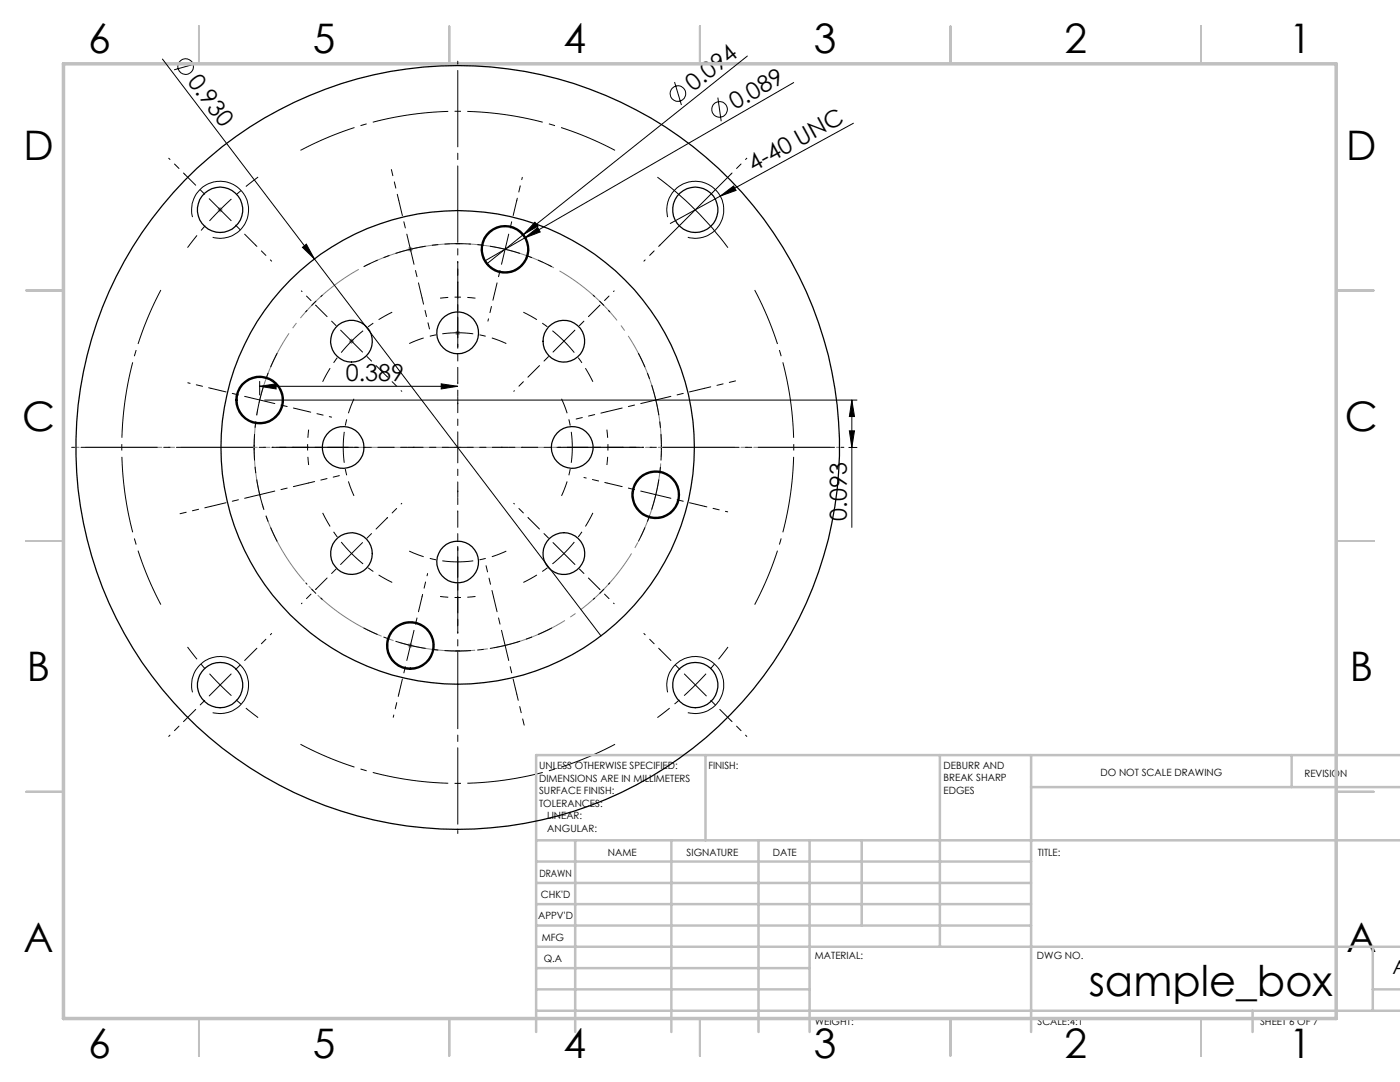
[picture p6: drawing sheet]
<svg xmlns="http://www.w3.org/2000/svg" width="279mm" height="216mm" viewBox="0 0 279 216" stroke-linecap="round" stroke-linejoin="round" font-family="sans-serif">
<g fill="none" stroke="#000" stroke-width=".2">
<path d="M32.4 11.8l30.4 39.9M39.4 12.6l-4.7 1.3M134.6 16.4l1.4 4.6M143.3 19.5l.6 4.7M149.2 11.2l-44.7 35.6M158.4 16.5l-53.7 31M131.2 35.3a68.8 68.8 0 0 1 14.1 14.1M143.8 39.1l2.6-2 .5 .9zM145.8 34.8l-14.1 14.1M170.3 24.6l-36.5 20M38.4 43.3a5.7 5.7 0 0 1 5-7.1 5.7 5.7 0 0 1 6.2 6.1 5.7 5.7 0 0 1-7.2 5M60.4 49.4l.7-.7 1.7 3z"/>
<path d="M62.8 51.7l57.1 75.2M104.5 46.8l-7.4 5.9M104.7 47.5l2.6-2.1 .5 .9zM104.7 47.5l-7.8 4.5M106.8 44.3l.6 .8-2.9 1.7zM133.2 43.3a5.7 5.7 0 0 1 5-7.1 5.7 5.7 0 0 1 6.2 6.1 5.7 5.7 0 0 1-7.1 5M51.8 77.1l3.3-.5v1zM51.8 76.1v2.7M51.8 77.1h39.5M52.8 79.8h118.2M88.1 76.6l3.2 .5-3.2 .5zM170 79.8l.5 3.3h-1z"/>
<path d="M170 79.8v25.4M169.4 89.3h1.6M169.5 86h1l-.5 3.3zM38.4 138.1a5.7 5.7 0 0 1 5.1-7.1 5.7 5.7 0 0 1 6.1 6.2 5.7 5.7 0 0 1-7.2 5M133.2 138.1a5.7 5.7 0 0 1 5.1-7.1 5.7 5.7 0 0 1 6.1 6.2 5.7 5.7 0 0 1-7.1 5"/>
<circle cx="37" cy="13.3" r="1.56"/>
<circle cx="135.3" cy="18.7" r="1.55"/>
<circle cx="143.6" cy="21.8" r="1.56"/>
</g>
<g fill="none" stroke="#808080" stroke-width=".2">
<path d="M43.4 41.9h1M43.6 41.5l.7 .7M43.9 41.3v1.1M44.3 41.5l-.7 .7M81.4 49.7h1M81.5 49.4l.7 .7M81.9 49.2v1M82.2 49.4l-.7 .7M69.6 68.1h1.1M69.8 67.7l.7 .7M70.1 67.6v1M70.5 67.7l-.7 .7"/>
<path d="M90.8 66.4h1M91 66.1l.7 .7M91.3 65.9v1M91.7 66.1l-.7 .7M81.4 128.8h1M81.5 128.4l.7 .8M81.9 128.3v1M82.2 128.4l-.7 .8"/>
</g>
<path d="M130.2 77.4a40.6 40.6 0 0 0-68.1-16.4 40.6 40.6 0 0 0 18.7 67.5 40.6 40.6 0 0 0 50-49.1l-.6-2" fill="none" stroke="#808080" stroke-width=".2" stroke-dasharray="15.2 1.3 1.3 1.3" stroke-dashoffset="3.8" stroke-linecap="butt"/>
<g fill="none" stroke="#000" stroke-width=".2" stroke-dasharray="15.2 1.3 1.3 1.3" stroke-dashoffset="12.1" stroke-linecap="butt">
<path d="M43.9 41.8a67 67 0 0 0-6.5 7.6M43.9 41.8a67 67 0 0 1 7.6-6.5M81.9 49.7a40.7 40.7 0 0 0-9.3 3.5M81.9 49.7a40.6 40.6 0 0 1 9.9-1.1M100.8 49.7a40.6 40.6 0 0 0-9.9-1.1M100.8 49.7a40.7 40.7 0 0 1 9.3 3.5M51.8 79.8a40.6 40.6 0 0 0-1.1 9.9M51.8 79.8a40.7 40.7 0 0 1 3.5-9.3M70.2 68.1a30 30 0 0 0-5.8 8.1M70.2 68.1a30 30 0 0 1 8.1-5.8M91.4 66.4a22.9 22.9 0 0 0-9.7 2.2M91.4 66.4a22.9 22.9 0 0 1 9.6 2.2"/>
<path d="M112.6 68.1a30 30 0 0 0-8.2-5.8M112.6 68.1a30 30 0 0 1 5.7 8.1M130.9 79.8a40.7 40.7 0 0 0-3.5-9.3M130.9 79.8a40.6 40.6 0 0 1 1.1 9.9M51.8 98.7a40.7 40.7 0 0 0 3.5 9.4M51.8 98.7a40.6 40.6 0 0 1-1.1-9.9M68.5 89.3a22.9 22.9 0 0 0 2.2 9.6M68.5 89.3a22.9 22.9 0 0 1 2.2-9.7M114.2 89.3a22.9 22.9 0 0 0-2.1-9.7M114.2 89.3a22.9 22.9 0 0 1-2.1 9.6M130.9 98.7a40.6 40.6 0 0 0 1.1-9.9M130.9 98.7a40.7 40.7 0 0 1-3.5 9.4"/>
<path d="M70.2 110.5a30 30 0 0 0 8.1 5.7M70.2 110.5a30 30 0 0 1-5.8-8.2M91.4 112.1a22.9 22.9 0 0 0 9.6-2.1M91.4 112.1a22.9 22.9 0 0 1-9.7-2.1M112.6 110.5a30 30 0 0 0 5.7-8.2M112.6 110.5a30 30 0 0 1-8.2 5.7M43.9 136.7a67 67 0 0 0 7.6 6.5M43.9 136.7a67 67 0 0 1-6.5-7.6M81.9 128.8a40.6 40.6 0 0 0 9.9 1.1M81.9 128.8a40.7 40.7 0 0 1-9.3-3.5M100.8 128.8a40.7 40.7 0 0 0 9.3-3.5M100.8 128.8a40.6 40.6 0 0 1-9.9 1.1"/>
<path d="M138.8 136.7a67 67 0 0 0 6.5-7.6M138.8 136.7a67 67 0 0 1-7.6 6.5"/>
</g>
<path d="M122.7 30a67.1 67.1 0 0 0-62.7 0M32.1 57.9a67.1 67.1 0 0 0 0 62.7M150.6 120.6a67.1 67.1 0 0 0 0-62.7M60 148.5a67.1 67.1 0 0 0 62.7 0" fill="none" stroke="#000" stroke-width=".2" stroke-dasharray="15.2 1.3 1.3 1.3" stroke-dashoffset="3.5" stroke-linecap="butt"/>
<path d="M64.4 58.9l-3.4 3.4M121.7 62.3l-3.3-3.4M61 116.3l3.4 3.3M118.4 119.6l3.3-3.3" fill="none" stroke="#000" stroke-width=".2" stroke-dasharray="15.2 1.3 1.3 1.3" stroke-dashoffset="14.8" stroke-linecap="butt"/>
<path d="M94.9 59.5a29.9 29.9 0 0 0-7.1 0M61.6 85.7a29.9 29.9 0 0 0 0 7.1M121.1 92.8a29.9 29.9 0 0 0 0-7.1M87.8 119a29.9 29.9 0 0 0 7.1 0" fill="none" stroke="#000" stroke-width=".2" stroke-dasharray="15.2 1.3 1.3 1.3" stroke-dashoffset="13.6" stroke-linecap="butt"/>
<g fill="none" stroke="#c0c0c0" stroke-width=".35">
<path d="M39.7 5.2v7.5M89.7 5.2v7.5M139.7 5.2v7.5M189.7 5.2v7.5M239.7 5.2v7.5M5.2 58h7.5M266.7 58h7.5M5.2 107.9h7.5M266.7 107.9h7.5M5.2 158h7.5M266.7 158h7.5M39.7 203.2v7.5"/>
<path d="M89.7 203.2v7.5M139.7 203.2v7.5M189.7 203.2v7.5M239.7 203.2v7.5"/>
</g>
<g fill="none" stroke="#c0c0c0" stroke-width=".5">
<path d="M140.8 150.7v17M187.6 150.7v38.2M205.8 150.7v55.2M205.8 157.1h73.6M257.8 150.7v6.4M279.4 150.7h-172.4v55.2M107 176.2h98.8M107 171.9h98.8M107 167.7h172.4M114.8 167.7v38.2M134 167.7v38.2M151.4 167.7v38.2"/>
<path d="M161.6 167.7v38.2M172 167.7v17M107 184.7h98.8M107 180.4h98.8M107 197.4h54.6M107 193.2h54.6M107 188.9h172.4M274 197.4h5.4M274 188.9v12.8M107 201.7h172.4M250 201.7v4.2"/>
</g>
<path d="M12.7 12.7h254v190.5h-254z" fill="none" stroke="#c0c0c0" stroke-width=".7"/>
<path d="M15.2 89.3h152.4" fill="none" stroke="#808080" stroke-width=".2" stroke-dasharray="15.2 1.3 1.3 1.3" stroke-dashoffset="-1.9"/>
<path d="M36.9 34.8l-3.2-3.2M145.8 34.8l3.2-3.2M51 48.9l3.2 3.2M131.7 48.9l-3.2 3.2M51 129.6l3.2-3.2M131.7 129.6l-3.2-3.2M36.9 143.7l-3.2 3.2M145.8 143.7l3.2 3.2" fill="none" stroke="#000" stroke-width=".2" stroke-dasharray="15.2 1.3 1.3 1.3" stroke-dashoffset="14.9"/>
<g fill="none" stroke="#000" stroke-width=".2" stroke-dasharray="15.2 1.3 1.3 1.3" stroke-dashoffset="12.1">
<path d="M43.9 41.8l-7-7M43.9 41.8l7.1 7.1M81.9 49.7l-2.3-9.7M81.9 49.7l2.3 9.8M100.8 49.7l2.3-9.7M100.8 49.7l-2.3 9.8M51.8 79.8l-9.7-2.3M51.8 79.8l9.8 2.3M70.2 68.1l-7.1-7.1M70.2 68.1l7 7M91.4 66.4v-10M91.4 66.4v10"/>
<path d="M112.6 68.1l7-7.1M112.6 68.1l-7.1 7M130.9 79.8l9.7-2.3M130.9 79.8l-9.7 2.3M51.8 98.7l-9.7 2.3M51.8 98.7l9.8-2.3M68.5 89.3h-10M68.5 89.3h10M91.4 89.3v-10M91.4 89.3h-10M91.4 89.3v10M91.4 89.3h10"/>
<path d="M114.2 89.3h10M114.2 89.3h-10M130.9 98.7l9.7 2.3M130.9 98.7l-9.7-2.3M70.2 110.5l-7.1 7M70.2 110.5l7-7.1M91.4 112.1v10M91.4 112.1v-10M112.6 110.5l7 7M112.6 110.5l-7.1-7.1M43.9 136.7l-7 7M43.9 136.7l7.1-7.1"/>
<path d="M81.9 128.8l-2.3 9.7M81.9 128.8l2.3-9.7M100.8 128.8l2.3 9.7M100.8 128.8l-2.3-9.7M138.8 136.7l7 7M138.8 136.7l-7.1-7.1"/>
</g>
<path d="M91.4 69.3v-57.1M71.4 89.3h-57.1M111.4 89.3h57M91.4 109.3v57" fill="none" stroke="#000" stroke-width=".2" stroke-dasharray="15.2 1.3 1.3 1.3" stroke-dashoffset="-1.9"/>
<path d="M79.6 40l-1.5-6.2M84.2 59.5l1.5 6.1M140.6 77.5l6.2-1.5M61.6 96.4l6.1-1.5M121.2 82.1l-6.2 1.5M42.1 101l-6.2 1.5M98.5 119.1l-1.5-6.2M103.1 138.5l1.5 6.2" fill="none" stroke="#000" stroke-width=".2" stroke-dasharray="15.2 1.3 1.3 1.3" stroke-dashoffset="14"/>
<path d="M98.5 59.5l-1.1 4.6M103.1 40l1.1-4.6M42.1 77.5l-4.6-1.1M61.6 82.1l4.6 1.1M121.2 96.4l-4.7-1.1M84.2 119.1l1.1-4.7M140.6 101l4.6 1.1M79.6 138.5l-1.1 4.6" fill="none" stroke="#000" stroke-width=".2" stroke-dasharray="15.2 1.3 1.3 1.3" stroke-dashoffset="14.8"/>
<g fill="none" stroke="#000" stroke-width=".2" stroke-dasharray="15.2 1.3 1.3 1.3" stroke-dashoffset="15.1">
<path d="M91.4 56.4v-4.2M63.1 61l-3-3M77.2 75.1l3 3M91.4 76.4v4.2M105.5 75.1l-3 3M119.6 61l3-3M58.5 89.3h-4.2M78.5 89.3h4.2M104.2 89.3h-4.1M124.2 89.3h4.2M63.1 117.5l-3 3M77.2 103.4l3-3"/>
<path d="M91.4 102.1v-4.1M105.5 103.4l-3-3M119.6 117.5l3 3M91.4 122.1v4.2"/>
</g>
<g fill="#000">
<path d="M143.8 39.1l2.6-2 .5 .9zM60.4 49.4l.7-.7 1.7 3zM106.8 44.3l.6 .8-2.9 1.7zM104.7 47.5l2.6-2.1 .5 .9z"/>
<path d="M88.1 76.6l3.2 .5-3.2 .5zM51.8 77.1l3.3-.5v1z"/>
<path d="M169.5 86h1l-.5 3.3zM170 79.8l.5 3.3h-1z"/>
</g>
<g fill="none" stroke="#000" stroke-width=".25">
<circle cx="43.9" cy="41.9" r="4.5"/>
<circle cx="100.8" cy="49.8" r="4.7"/>
<circle cx="100.8" cy="49.7" r="4.5"/>
<circle cx="138.8" cy="41.9" r="4.5"/>
<circle cx="51.8" cy="79.8" r="4.8"/>
<circle cx="51.8" cy="79.8" r="4.5"/>
<circle cx="70.1" cy="68.1" r="4.2"/>
<circle cx="91.3" cy="66.4" r="4.2"/>
<circle cx="112.5" cy="68.1" r="4.2"/>
<circle cx="68.5" cy="89.3" r="4.2"/>
<circle cx="91.3" cy="89.3" r="47.2"/>
<circle cx="91.3" cy="89.3" r="76.2"/>
<circle cx="114.2" cy="89.3" r="4.2"/>
<circle cx="130.9" cy="98.7" r="4.7"/>
<circle cx="130.9" cy="98.7" r="4.5"/>
<circle cx="70.1" cy="110.5" r="4.2"/>
<circle cx="91.3" cy="112.1" r="4.2"/>
<circle cx="112.5" cy="110.5" r="4.2"/>
<circle cx="43.9" cy="136.7" r="4.5"/>
<circle cx="81.9" cy="128.8" r="4.8"/>
<circle cx="81.9" cy="128.8" r="4.5"/>
<circle cx="138.8" cy="136.7" r="4.5"/>
</g>
<text font-size="8.5" x="217.3" y="198.6">sample_box</text>
<g font-size="8.1">
<text x="17.6" y="10.7">6</text>
<text x="62.4" y="10.7">5</text>
<text x="112.4" y="10.7">4</text>
<text x="162.4" y="10.7">3</text>
<text x="212.4" y="10.7">2</text>
<text x="257.3" y="10.7">1</text>
<text x="4.7" y="31.9">D</text>
<text x="268.7" y="31.9">D</text>
<text x="4.4" y="85.9">C</text>
<text x="268.4" y="85.9">C</text>
<text x="5.4" y="135.9">B</text>
<text x="269.4" y="135.9">B</text>
<text x="4.7" y="189.9">A</text>
<text x="268.7" y="189.9">A</text>
<text x="17.6" y="211.2">6</text>
<text x="62.4" y="211.2">5</text>
<text x="112.4" y="211.2">4</text>
<text x="162.4" y="211.2">3</text>
<text x="212.4" y="211.2">2</text>
<text x="257.3" y="211.2">1</text>
</g>
<g font-size="4.7">
<text x="37.3" y="16.3" transform="rotate(53 37.3 16.3)">0.930</text>
<text x="138.4" y="18.4" transform="rotate(-39 138.4 18.4)">0.094</text>
<text x="146.7" y="22" transform="rotate(-30 146.7 22)">0.089</text>
<text x="150.4" y="34.3" transform="rotate(-29 150.4 34.3)">4-40 UNC</text>
<text x="69" y="76.1">0.389</text>
<text x="169" y="103.9" transform="rotate(-90 169 103.9)">0.093</text>
</g>
<text font-size="3.9" x="277.9" y="194.4">A</text>
<g font-size="2">
<text x="107.6" y="153.5">UNLESS OTHERWISE SPECIFIED:</text>
<text x="107.6" y="156">DIMENSIONS ARE IN MILLIMETERS</text>
<text x="141.4" y="153.5">FINISH:</text>
<text x="188.3" y="153.4">DEBURR AND</text>
<text x="188.3" y="155.9">BREAK SHARP</text>
<text x="219.6" y="154.9">DO NOT SCALE DRAWING</text>
<text x="260.3" y="155.1">REVISION</text>
<text x="107.6" y="158.5">SURFACE FINISH:</text>
<text x="107.6" y="161">TOLERANCES:</text>
<text x="188.3" y="158.4">EDGES</text>
<text x="109.2" y="163.5">LINEAR:</text>
<text x="109.2" y="166">ANGULAR:</text>
<text x="121.3" y="170.9">NAME</text>
<text x="137" y="170.8">SIGNATURE</text>
<text x="154.2" y="170.8">DATE</text>
<text x="207.1" y="170.8">TITLE:</text>
<text x="107.6" y="175">DRAWN</text>
<text x="107.9" y="179.2">CHK'D</text>
<text x="107.4" y="183.3">APPV'D</text>
<text x="108.1" y="187.7">MFG</text>
<text x="108.5" y="191.9">Q.A</text>
<text x="162.6" y="191.4">MATERIAL:</text>
<text x="207" y="191.4">DWG NO.</text>
<text x="162.6" y="204.4">WEIGHT:</text>
<text x="207.1" y="204.5">SCALE:4:1</text>
<text x="251.5" y="204.5">SHEET 6 OF 7</text>
</g>
</svg>
